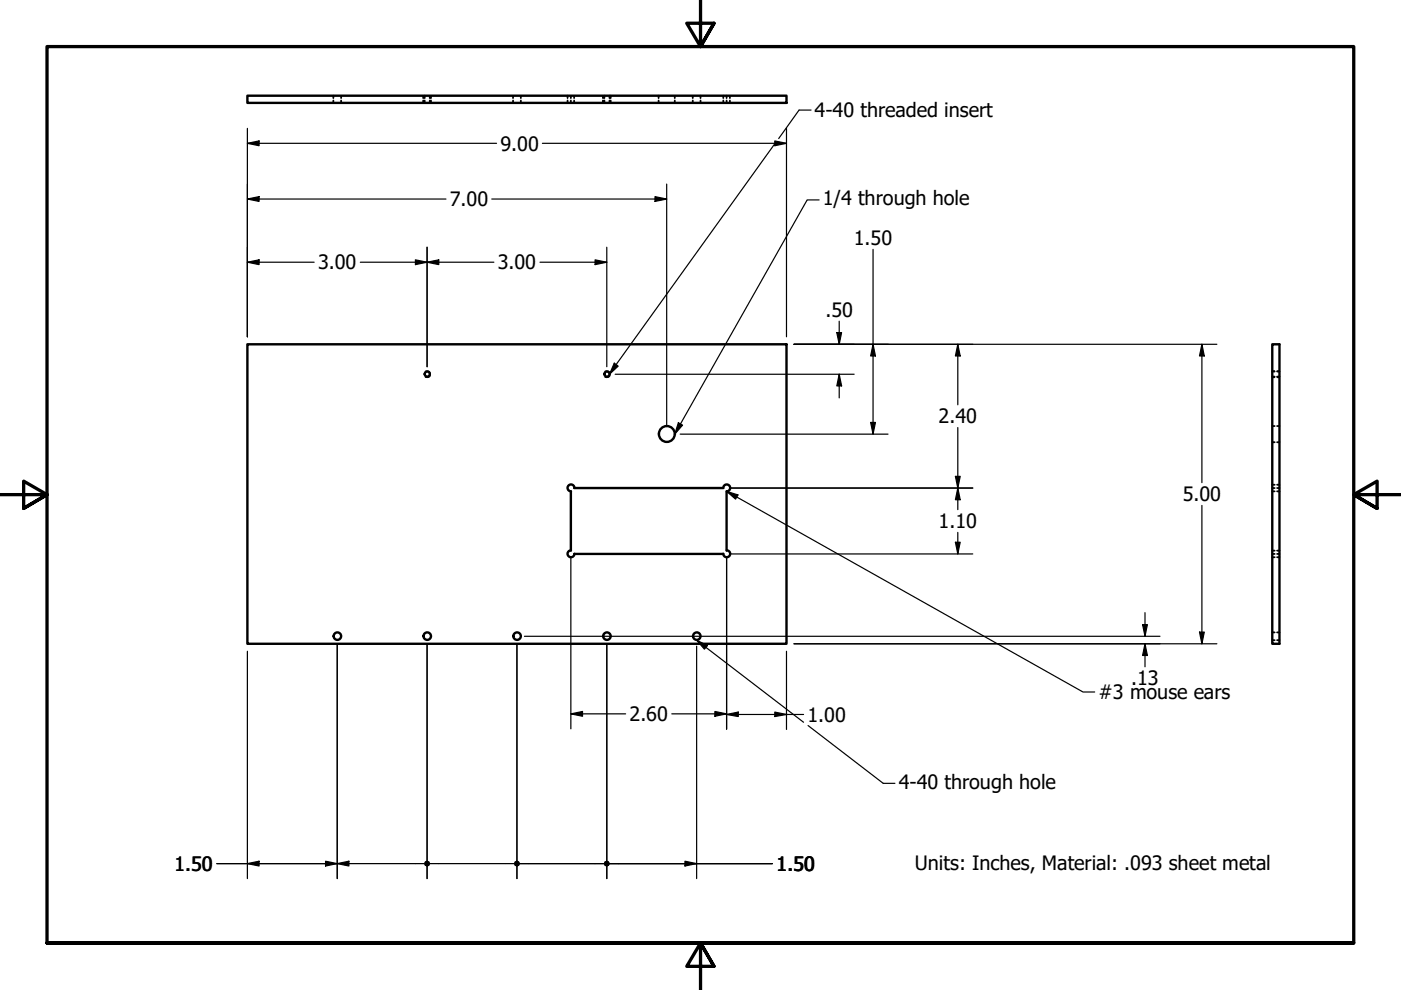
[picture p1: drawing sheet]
<svg xmlns="http://www.w3.org/2000/svg" width="297mm" height="210mm" viewBox="0 0 297 210" stroke-linecap="round" stroke-linejoin="round" font-family="sans-serif">
<!-- layer: Hidden Narrow (ANSI) -->
<g fill="none" stroke="#000" stroke-width=".25">
<path d="M89.9 20.3v.5M89.9 21.3v.5M91.2 20.3v.5M91.2 21.3v.5M128 20.3v.5M128 21.3v.5M129.3 20.3v.5M129.3 21.3v.5M90.2 78.7a.73 .73 0 0 1 1 .6 .73 .73 0 0 1-1 .7M128.3 78.7a.73 .73 0 0 1 1 .6 .73 .73 0 0 1-1 .7M269.7 78.6h.6M270.8 78.6h.5"/>
<path d="M269.7 80h.6M270.8 80h.5"/>
</g>
<!-- layer: Visible (ANSI) -->
<g fill="none" stroke="#000" stroke-width=".51">
<path d="M52.5 20.3h114.3v1.5h-114.3zM52.5 73h114.3v63.5h-114.3zM269.7 73h1.6v63.5h-1.6zM121 104.2v12.5M121.1 116.7a.73 .73 0 0 0-.8 .7 .73 .73 0 0 0 .8 .7 .73 .73 0 0 0 .7-.7M121.7 103.5l31.7-.1a.73 .73 0 0 1 .7-.7 .73 .73 0 0 1 .7 .7 .73 .73 0 0 1-.7 .8M121.7 117.4h31.7M121.8 103.4a.73 .73 0 0 0-.7-.7 .73 .73 0 0 0-.8 .7 .73 .73 0 0 0 .8 .8M154.1 104.2v12.5M154.1 116.7a.73 .73 0 0 1 .7 .7 .73 .73 0 0 1-.7 .7 .73 .73 0 0 1-.7-.7"/>
<circle cx="90.6" cy="79.3" r=".54"/>
<circle cx="128.7" cy="79.3" r=".54"/>
<circle cx="141.4" cy="92" r="1.68"/>
<circle cx="71.5" cy="134.9" r=".79"/>
<circle cx="90.6" cy="134.9" r=".79"/>
<circle cx="109.6" cy="134.9" r=".79"/>
<circle cx="128.7" cy="134.9" r=".79"/>
<circle cx="147.7" cy="134.9" r=".79"/>
</g>
<!-- layer: Hidden (ANSI) -->
<g fill="none" stroke="#000" stroke-width=".38">
<path d="M70.7 20.3v.5M70.7 21.3v.5M72.3 20.3v.5M72.3 21.3v.5M89.7 20.3v.5M89.7 21.3v.5M90 20.3v.5M90 21.3v.5M91.1 20.3v.5M91.1 21.3v.5M91.4 20.3v.5M91.4 21.3v.5"/>
<path d="M108.8 20.3v.5M108.8 21.3v.5M110.4 20.3v.5M110.4 21.3v.5M120.3 20.3v.5M120.3 21.3v.5M121 20.3v.5M121 21.3v.5M121.7 20.3v.5M121.7 21.3v.5M127.8 20.3v.5M127.8 21.3v.5"/>
<path d="M128.1 20.3v.5M128.1 21.3v.5M129.2 20.3v.5M129.2 21.3v.5M129.5 20.3v.5M129.5 21.3v.5M139.6 20.3v.5M139.6 21.3v.5M143.1 20.3v.5M143.1 21.3v.5M146.9 20.3v.5M146.9 21.3v.5"/>
<path d="M148.5 20.3v.5M148.5 21.3v.5M153.4 20.3v.5M153.4 21.3v.5M154.1 20.3v.5M154.1 21.3v.5M154.7 20.3v.5M154.7 21.3v.5M269.7 79.9h.6M269.7 78.8h.6M270.8 79.9h.5M270.8 78.8h.5"/>
<path d="M269.7 93.8h.6M269.7 90.3h.6M270.8 93.8h.5M270.8 90.3h.5M269.7 117.4h.6M269.7 116.7h.6M269.7 103.5h.6M269.7 104.2h.6M269.7 118.1h.6M269.7 102.8h.6M270.8 117.4h.5M270.8 116.7h.5"/>
<path d="M270.8 103.5h.5M270.8 104.2h.5M270.8 118.1h.5M270.8 102.8h.5M269.7 135.7h.6M269.7 134.1h.6M270.8 135.7h.5M270.8 134.1h.5"/>
</g>
<!-- layer: Border (ANSI) -->
<path d="M148.5 -.1v10l-2.9-5h5.8l-2.9 5 2.9-5M0 104.9h10l-5-2.9v5.8l5-2.9-5 2.9M297 104.9h-10l5-2.9v5.8l-5-2.9 5 2.9M10 199.9v-190h277v190h-277h277M151.4 204.9l-2.9-5 2.9 5h-5.8l2.9-5v10" fill="none" stroke="#000" stroke-width=".7"/>
<!-- layer: Dimension (ANSI) -->
<g fill="none" stroke="#000" stroke-width=".25">
<path d="M52.5 30.4l2.4-.5v1zM52.5 27.2v44.2M52.5 30.4h52.8M115 30.4h51.8M141.4 39v51.5M164.3 29.9l2.5 .5-2.5 .5zM166.8 27.2v44.2M52.5 55.6l2.4-.5v1zM52.5 42.2l2.4-.5v1zM52.5 55.6h14.1M52.5 42.2h42.1M76.4 55.6h28.3"/>
<path d="M88.1 55.1l2.5 .5-2.5 .5zM90.6 55.6l2.4-.5v1zM90.6 52.4v25.4M104.3 42.2h37.1M114.5 55.6h14.2M126.2 55.1l2.5 .5-2.5 .5zM128.7 52.4v25.4M138.9 41.7l2.5 .5-2.5 .5zM185.1 52.9v39.1M130.4 79.3h50.7M168.3 73h89.7M177.4 70.5h1l-.5 2.5z"/>
<path d="M177.9 79.3l.5 2.5h-1zM177.9 68.1v4.9M177.9 79.3v5.1M185.1 73l.5 2.5h-1zM203.1 73l.5 2.5h-1zM203.1 73v12.8M254.8 73l.5 2.5h-1zM254.8 73v29.3M142.9 92h.4M144.2 92h44.1M184.6 89.6h1l-.5 2.4zM203.1 90.6v17.4"/>
<path d="M121 118.3v36.2M154.1 118.3v36.4M154.9 103.5h51.3M154.9 117.4h51.3M202.6 101h1l-.5 2.5zM202.6 115h1l-.5 2.4zM203.1 103.5l.5 2.5h-1zM203.1 112.9v4.5M254.8 107.2v29.3M52.5 138.1v48.2M71.5 136.5v49.8M90.6 136.5v49.8"/>
<path d="M109.6 136.5v49.8M111.2 134.9h134.7M128.7 136.5v49.8M147.7 137v49.3M166.8 138.1v16.6M168.3 136.5h89.7M242.3 132.4h1l-.5 2.5zM242.8 136.5l.5 2.5h-1zM242.8 129.9v5M242.8 136.5v4.9M254.3 134h1l-.5 2.5zM121 151.4l2.5-.6v1.1z"/>
<path d="M121 151.4h11.7M142.4 151.4h11.7M151.6 150.8l2.5 .6-2.5 .5zM154.1 151.5l2.4-.5v.9zM154.1 151.5h16.3M164.3 151l2.5 .5-2.5 .4zM46 183.1h43.9M52.5 183.1l2.4-.5v1zM69 182.6l2.5 .5-2.5 .5zM71.5 183.1l2.5-.5v1zM91.2 183.1h17.8M109.6 183.1h54.2"/>
<path d="M145.2 182.6l2.5 .5-2.5 .5z"/>
</g>
<g fill="#000">
<path d="M52.5 30.4l2.4-.5v1z" fill-rule="evenodd"/>
<path d="M164.3 29.9l2.5 .5-2.5 .5z" fill-rule="evenodd"/>
<path d="M52.5 55.6l2.4-.5v1z" fill-rule="evenodd"/>
<path d="M52.5 42.2l2.4-.5v1z" fill-rule="evenodd"/>
<path d="M88.1 55.1l2.5 .5-2.5 .5z" fill-rule="evenodd"/>
<path d="M90.6 55.6l2.4-.5v1z" fill-rule="evenodd"/>
<path d="M126.2 55.1l2.5 .5-2.5 .5z" fill-rule="evenodd"/>
<path d="M138.9 41.7l2.5 .5-2.5 .5z" fill-rule="evenodd"/>
<path d="M177.4 70.5h1l-.5 2.5z" fill-rule="evenodd"/>
<path d="M185.1 73l.5 2.5h-1z" fill-rule="evenodd"/>
<path d="M203.1 73l.5 2.5h-1z" fill-rule="evenodd"/>
<path d="M254.8 73l.5 2.5h-1z" fill-rule="evenodd"/>
<path d="M177.9 79.3l.5 2.5h-1z" fill-rule="evenodd"/>
<path d="M184.6 89.6h1l-.5 2.4z" fill-rule="evenodd"/>
<path d="M202.6 101h1l-.5 2.5z" fill-rule="evenodd"/>
<path d="M202.6 115h1l-.5 2.4z" fill-rule="evenodd"/>
<path d="M203.1 103.5l.5 2.5h-1z" fill-rule="evenodd"/>
<path d="M242.3 132.4h1l-.5 2.5z" fill-rule="evenodd"/>
<path d="M242.8 136.5l.5 2.5h-1z" fill-rule="evenodd"/>
<path d="M254.3 134h1l-.5 2.5z" fill-rule="evenodd"/>
<path d="M121 151.4l2.5-.6v1.1z" fill-rule="evenodd"/>
<path d="M151.6 150.8l2.5 .6-2.5 .5z" fill-rule="evenodd"/>
<path d="M154.1 151.5l2.4-.5v.9z" fill-rule="evenodd"/>
<path d="M164.3 151l2.5 .5-2.5 .4z" fill-rule="evenodd"/>
<path d="M52.5 183.1l2.4-.5v1z" fill-rule="evenodd"/>
<path d="M69 182.6l2.5 .5-2.5 .5z" fill-rule="evenodd"/>
<path d="M71.5 183.1l2.5-.5v1z" fill-rule="evenodd"/>
<path d="M145.2 182.6l2.5 .5-2.5 .5z" fill-rule="evenodd"/>
<circle cx="90.5" cy="183.1" r=".63"/>
<circle cx="90.6" cy="183.1" r=".63"/>
<circle cx="109.6" cy="183.1" r=".63"/>
<circle cx="128.6" cy="183.1" r=".63"/>
<circle cx="128.7" cy="183.1" r=".63"/>
</g>
<!-- layer: Symbol (ANSI) -->
<path d="M164.3 30.4l-35.1 48.9M172 23.3h-2.6l-4.3 6.1M173.7 42.4h-2.6l-28 49.6M130.2 77l.9 .6-1.9 1.7zM143.8 89.6l.9 .5-1.6 1.9zM154.1 104.2l2.4 .7-.5 .9zM154.1 104.2l75.5 42.5h2.5M147.7 135.7l2.3 1.2-.6 .7zM147.7 135.7l22.7 17.4M171.3 153.8l16 12.3h2.4" fill="none" stroke="#000" stroke-width=".25"/>
<g fill="#000">
<path d="M130.2 77l.9 .6-1.9 1.7z" fill-rule="evenodd"/>
<path d="M143.8 89.6l.9 .5-1.6 1.9z" fill-rule="evenodd"/>
<path d="M154.1 104.2l2.4 .7-.5 .9z" fill-rule="evenodd"/>
<path d="M147.7 135.7l2.3 1.2-.6 .7z" fill-rule="evenodd"/>
</g>
<g font-size="4.2">
<text x="172.7" y="24.9">4-40 threaded insert</text>
<text x="106.1" y="31.9">9.00</text>
<text x="95.4" y="43.7">7.00</text>
<text x="174.4" y="43.5">1/4 through hole</text>
<text x="181" y="52">1.50</text>
<text x="67.4" y="57.1">3.00</text>
<text x="105.5" y="57.1">3.00</text>
<text x="175" y="67.2">.50</text>
<text x="199" y="89.8">2.40</text>
<text x="250.8" y="106.3">5.00</text>
<text x="199" y="112">1.10</text>
<text x="232.9" y="148.2">#3 mouse ears</text>
<text x="239.8" y="145.3">.13</text>
<text x="133.5" y="152.9">2.60</text>
<text x="171.2" y="153">1.00</text>
<text x="190.6" y="167.2">4-40 through hole</text>
<text x="36.9" y="184.6">1.50</text>
<text x="164.6" y="184.6">1.50</text>
<text x="194" y="184.4">Units: Inches, Material: .093 sheet metal</text>
</g>
</svg>
